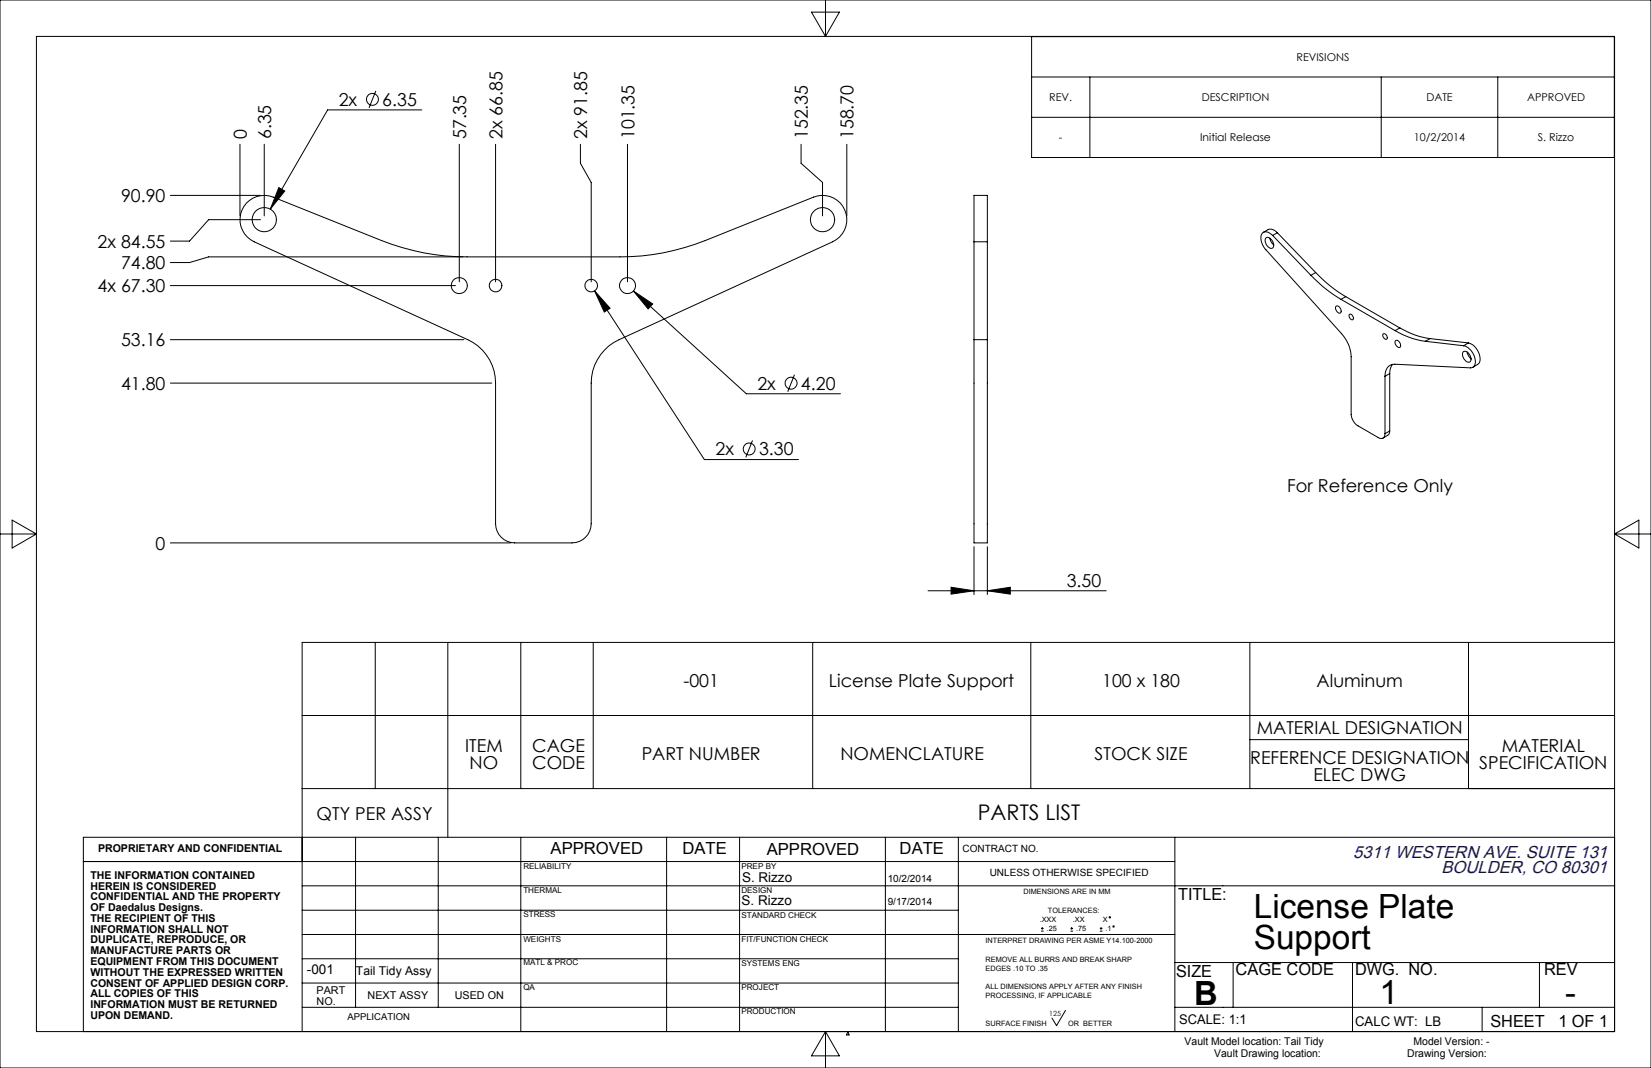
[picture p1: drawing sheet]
<svg xmlns="http://www.w3.org/2000/svg" width="432mm" height="279mm" viewBox="0 0 432 279" stroke-linecap="round" stroke-linejoin="round" font-family="sans-serif">
<g fill="none" stroke="#000" stroke-width=".26">
<path d="M0 0h431.8v279.4h-431.8zM9.5 9.5h412.8v260.4h-412.8zM212.2 3.2h7.3l-3.6 6.3zM215.9 0v9.5M269.8 9.6h152.4v31.6h-152.4zM62.8 37.7v18.8M69.1 37.7v18.8M98.3 23.8l-1.8 4.4M110.3 28.8h-24.6l-15 25.9M120.1 37.7v36M129.6 37.7v36M151.8 37.7v5l2.8 5v26"/>
<path d="M164.1 37.7v36M209.5 37.7v5l5.6 5v8.8M221.5 37.7v18.8M269.8 20.1h152.4M269.8 30.7h152.4M285 20.1v21.1M361.2 20.1v21.1M391.7 20.1v21.1M44.6 51.1h23.5M64.5 53.1a6.3 6.3 0 0 1 7-1.5l28.3 11.3a59.6 59.6 0 0 0 22.3 4.3h40a59.6 59.6 0 0 0 22.3-4.3l28.4-11.3a6.4 6.4 0 0 1 8.2 3.4 6.4 6.4 0 0 1-3.2 8.3l-55.9 25.6a12.5 12.5 0 0 0-7.3 11.3v36.8a5.1 5.1 0 0 1-5 5h-15a5.1 5.1 0 0 1-5-5v-36.8a12.4 12.4 0 0 0-7.3-11.3l-55.8-25.6a6.4 6.4 0 0 1-2-10.2zM68.1 57.5h-13.5l-5 5.6h-5M72.9 49.1l1.6 .9-3.8 4.7z"/>
<path d="M44.6 74.7h74.5M121.1 67.2h-66.5l-5 1.5h-5M155.5 76.1l4.1 4.5-1.6 1zM155.5 76.1l28.7 44.1h24.6M165.7 76.1l5 3.4-1.2 1.3zM165.7 76.1l29.5 26.9h24.6M254.7 63.3v-12.2h3.5v12.2M254.7 63.3v25.6M254.7 63.3h3.5M258.2 63.3v25.6M330.4 60.8l1.8-.9 .8 .2 1.1 .8M331.2 62.2a1.85 1.85 0 0 1 1.9 2.3l-.3 .4a1.85 1.85 0 0 1-1.9-2.3z"/>
<path d="M332.1 62.3l.3 .9 .7 .8M332.8 61.6a1.75 1.75 0 0 0-2.8-.3 4 4 0 0 0 1.1 4l19.7 21.9a9.7 9.7 0 0 1 2.6 6.1v15.1a3.9 3.9 0 0 0 1.8 3l5.3 3.1a1.07 1.07 0 0 0 1.2 .1 1.07 1.07 0 0 0 .5-1.1M332.8 61.6l10.1 10.4M334.1 60.9l-1.3 .7M334.1 60.9l10 10.4M342.9 72a35.5 35.5 0 0 0 7.8 6.3M344.1 71.3a36.5 36.5 0 0 0 7.9 6.3M344.1 71.3l-1.2 .7M350.7 78.3l14.2 8.2M352 77.6l-1.3 .7M352 77.6l14.1 8.2M44.6 88.9h76.7"/>
<path d="M207.8 98l-1.8 4.5M254.7 88.9v53.1h3.5v-53.1M254.7 88.9h3.5M349.4 80.2a.93 .93 0 0 1 1.3 .9 .57 .57 0 0 1-.3 .8 .57 .57 0 0 1-.7-.4l-.4-.8zM353 82.2a.88 .88 0 0 1 .8 .5 .88 .88 0 0 1-.1 1 1.02 1.02 0 0 1-.7-1.5zM361.8 87.3a.85 .85 0 0 1 .9 .5 .85 .85 0 0 1-.2 1 1.05 1.05 0 0 1-.7-1.5zM362.2 98.4v15.1M363.5 97.7l-1.3 .7M363.5 97.7v15M364.2 95.3l-.6 1.2-.1 1.2M364.9 86.5a20.8 20.8 0 0 0 7.9 2.8M364.9 89.2a.93 .93 0 0 1 1.4 .9 .57 .57 0 0 1-.3 .8 .57 .57 0 0 1-.8-.4l-.4-.8z"/>
<path d="M366.1 85.8a20.8 20.8 0 0 0 7.9 2.8M366.1 85.8l-1.2 .7M372.8 89.3l10 1.2M374 88.6l-1.2 .7M374 88.6l10 1.1M382.8 92a1.85 1.85 0 0 1 1.7 2.7 1.85 1.85 0 0 1-1.7-2.7zM382.8 90.5a4.3 4.3 0 0 1 2.9 5.1l-.5 .5-.6 .1-19.8-.9a2.61 2.61 0 0 0-2.6 3.1M383.8 92.1l.4 1.2 .5 .5M384 89.7a4.4 4.4 0 0 1 2.9 5.2l-1.7 1.2M384 89.7l-1.2 .8M44.6 100.2h84M196.8 115.2l-1.7 4.5"/>
<path d="M363.5 112.7l-.3 1-1.5 .9M363.5 112.7l-1.3 .8M0 139.7h9.5M3.2 136.1l6.3 3.6-6.3 3.7zM422.3 139.7l6.3-3.6v7.3zM422.3 139.7h9.5M44.6 142h89M242.7 154.6h46.6M248.7 153.6l6 1-6 .8zM254.7 143v12.5M258.2 154.6l6-1v1.8zM258.2 143v12.5"/>
<path d="M98.1 168.1v38.2M117.1 168.1v50.9M136.2 168.1v38.2M155.2 168.1v38.2M212.5 168.1v38.2M269.6 168.1v38.2M326.9 168.1v38.2M384.1 168.1v38.2M422.3 168.1h-343.3v101.8M79 187.2h343.3M326.9 193.5h57.2M79 206.3h343.3"/>
<path d="M93 219v44.5M114.6 219v44.5M136.2 219v50.9M174.3 219v50.9M193.4 219v50.9M231.6 219v50.9M250.6 219v50.9M307.3 219v50.9M422.3 219h-400.5v50.9M21.8 225.4h285.5M79 231.7h343.3M79 238.1h171.6"/>
<path d="M79 244.5h228.3M79 257.2h171.6M79 250.8h171.6M272.3 243.6h.6M272.3 242.9h.6M272.6 242.5v.7M280 243.6h.6M280 242.9h.6M280.3 242.5v.7M287.7 243.6h.6M287.7 242.9h.6M288 242.5v.7"/>
<path d="M307.3 251.8h115M322.5 251.8v11.7M353.7 251.8v18.1M402.6 251.8v11.7M79 263.5h171.6M215.9 269.9l3.6 6.3h-7.3zM215.9 269.9v9.5M221.8 269.9l.3 .9h-.7zM278.7 264.3l-2.4 4-1.2-2M307.3 263.5h115M387.6 263.5v6.4"/>
<circle cx="97.4" cy="26" r="1.55"/>
<circle cx="69.1" cy="57.5" r="3.2"/>
<circle cx="215.1" cy="57.5" r="3.2"/>
<circle cx="120.1" cy="74.7" r="2.12"/>
<circle cx="129.6" cy="74.7" r="1.65"/>
<circle cx="154.6" cy="74.7" r="1.65"/>
<circle cx="164.1" cy="74.7" r="2.12"/>
<circle cx="195.9" cy="117.5" r="1.56"/>
<circle cx="206.9" cy="100.2" r="1.55"/>
<circle cx="290.3" cy="240" r=".19"/>
<circle cx="291.2" cy="242.4" r=".17"/>
</g>
<path d="M72.9 49.1l-2.2 5.6 3.8-4.7zM165.7 76.1l3.8 4.7 1.2-1.3zM155.5 76.1l2.5 5.5 1.6-1zM248.7 153.6l6 1-6 .8zM258.2 154.6l6-1v1.8z" fill="#000"/>
<g font-size="8.7">
<text x="327.9" y="240">License Plate</text>
<text x="327.9" y="248.2">Support</text>
<text x="312.3" y="262.8">B</text>
<text x="360.8" y="262.6">1</text>
<text x="409.3" y="262.6">-</text>
</g>
<text font-size="5.6" x="255.7" y="214.6">PARTS LIST</text>
<g font-size="4.7">
<text x="88.6" y="27.7">2x</text>
<text x="100" y="27.7">6.35</text>
<text x="64.6" y="36.4" transform="rotate(-90 64.6 36.4)">0</text>
<text x="70.9" y="36.4" transform="rotate(-90 70.9 36.4)">6.35</text>
<text x="121.9" y="36.4" transform="rotate(-90 121.9 36.4)">57.35</text>
<text x="131.4" y="36.4" transform="rotate(-90 131.4 36.4)">2x 66.85</text>
<text x="153.6" y="36.4" transform="rotate(-90 153.6 36.4)">2x 91.85</text>
<text x="165.9" y="36.4" transform="rotate(-90 165.9 36.4)">101.35</text>
<text x="211.3" y="36.4" transform="rotate(-90 211.3 36.4)">152.35</text>
<text x="223.3" y="36.4" transform="rotate(-90 223.3 36.4)">158.70</text>
<text x="31.7" y="52.9">90.90</text>
<text x="25.5" y="64.8">2x 84.55</text>
<text x="31.7" y="70.4">74.80</text>
<text x="25.5" y="76.5">4x 67.30</text>
<text x="31.7" y="90.6">53.16</text>
<text x="31.7" y="102">41.80</text>
<text x="198.1" y="101.9">2x</text>
<text x="209.5" y="101.9">4.20</text>
<text x="187.1" y="119.1">2x</text>
<text x="198.5" y="119.1">3.30</text>
<text x="336.7" y="128.7">For Reference Only</text>
<text x="40.7" y="143.8">0</text>
<text x="279" y="153.5">3.50</text>
<text x="178.7" y="179.9">-001</text>
<text x="216.8" y="179.9">License Plate Support</text>
<text x="288.3" y="179.9">100 x 180</text>
<text x="344.4" y="179.9">Aluminum</text>
<text x="328.7" y="191.9">MATERIAL DESIGNATION</text>
<text x="121.7" y="196.7">ITEM</text>
<text x="139.2" y="196.7">CAGE</text>
<text x="392.8" y="196.7">MATERIAL</text>
<text x="122.8" y="201.2">NO</text>
<text x="139.2" y="201.2">CODE</text>
<text x="167.8" y="198.9">PART NUMBER</text>
<text x="219.8" y="198.9">NOMENCLATURE</text>
<text x="286.3" y="198.9">STOCK SIZE</text>
<text x="327" y="199.9">REFERENCE DESIGNATION</text>
<text x="386.9" y="201.2">SPECIFICATION</text>
<text x="343.5" y="204.4">ELEC DWG</text>
<text x="82.8" y="214.6">QTY PER ASSY</text>
</g>
<g font-size="4.5" fill="#000080">
<text x="353.9" y="224.4">5311 WESTERN AVE. SUITE 131</text>
<text x="377" y="228.5">BOULDER, CO 80301</text>
</g>
<g font-size="4.4">
<text x="144" y="223.3">APPROVED</text>
<text x="178.5" y="223.3">DATE</text>
<text x="200.5" y="223.6">APPROVED</text>
<text x="235.3" y="223.4">DATE</text>
<text x="308.1" y="235.4">TITLE:</text>
<text x="307.6" y="255.5">SIZE</text>
<text x="323.2" y="255.1">CAGE CODE</text>
<text x="354.4" y="255.2">DWG. NO.</text>
<text x="403.8" y="255.2">REV</text>
<text x="389.8" y="268.7">SHEET</text>
<text x="407.6" y="268.7">1 OF 1</text>
</g>
<g font-size="3.5">
<text x="194.1" y="230.7">S. Rizzo</text>
<text x="194" y="236.8">S. Rizzo</text>
<text x="80.3" y="254.9">-001</text>
<text x="308.4" y="267.8">SCALE: 1:1</text>
<text x="354.4" y="268.3">CALC WT: LB</text>
</g>
<text font-size="3.2" x="93.1" y="255">Tail Tidy Assy</text>
<g font-size="2.8">
<text x="339.1" y="15.9">REVISIONS</text>
<text x="274.4" y="26.5">REV.</text>
<text x="314.3" y="26.5">DESCRIPTION</text>
<text x="373" y="26.5">DATE</text>
<text x="399.4" y="26.5">APPROVED</text>
<text x="277" y="37">-</text>
<text x="313.9" y="37">Initial Release</text>
<text x="369.8" y="37">10/2/2014</text>
<text x="402.2" y="37">S. Rizzo</text>
<text x="25.6" y="222.9">PROPRIETARY AND CONFIDENTIAL</text>
<text x="23.6" y="229.9">THE INFORMATION CONTAINED</text>
<text x="23.6" y="232.7">HEREIN IS CONSIDERED</text>
<text x="23.6" y="235.5">CONFIDENTIAL AND THE PROPERTY</text>
<text x="23.6" y="238.4">OF Daedalus Designs.</text>
<text x="23.6" y="241.2">THE RECIPIENT OF THIS</text>
<text x="23.6" y="244">INFORMATION SHALL NOT</text>
<text x="23.6" y="246.8">DUPLICATE, REPRODUCE, OR</text>
<text x="23.6" y="249.6">MANUFACTURE PARTS OR</text>
<text x="23.6" y="252.5">EQUIPMENT FROM THIS DOCUMENT</text>
<text x="23.6" y="255.3">WITHOUT THE EXPRESSED WRITTEN</text>
<text x="23.6" y="258.1">CONSENT OF APPLIED DESIGN CORP.</text>
<text x="23.6" y="260.9">ALL COPIES OF THIS</text>
<text x="23.6" y="263.8">INFORMATION MUST BE RETURNED</text>
<text x="82.8" y="260">PART</text>
<text x="82.8" y="262.8">NO.</text>
<text x="96.2" y="261.3">NEXT ASSY</text>
<text x="118.9" y="261.3">USED ON</text>
<text x="23.6" y="266.6">UPON DEMAND.</text>
<text x="309.8" y="273.5">Vault Model location: Tail Tidy</text>
<text x="369.7" y="273.5">Model Version: -</text>
<text x="317.6" y="276.5">Vault Drawing location:</text>
<text x="368.1" y="276.4">Drawing Version:</text>
</g>
<g font-size="2.6">
<text x="251.8" y="222.9">CONTRACT NO.</text>
<text x="232.2" y="230.8">10/2/2014</text>
<text x="258.8" y="229.3">UNLESS OTHERWISE SPECIFIED</text>
<text x="232.2" y="236.8">9/17/2014</text>
</g>
<text font-size="2.5" x="90.9" y="266.8">APPLICATION</text>
<g font-size="2.1">
<text x="136.9" y="227.3">RELIABILITY</text>
<text x="193.9" y="227.4">PREP BY</text>
<text x="136.9" y="233.6">THERMAL</text>
<text x="193.9" y="233.5">DESIGN</text>
<text x="136.9" y="240">STRESS</text>
<text x="193.9" y="240.1">STANDARD CHECK</text>
<text x="136.9" y="246.3">WEIGHTS</text>
<text x="193.9" y="246.3">FIT/FUNCTION CHECK</text>
<text x="136.9" y="252.5">MATL &amp; PROC</text>
<text x="193.9" y="252.7">SYSTEMS ENG</text>
<text x="136.9" y="259">QA</text>
<text x="193.9" y="259.1">PROJECT</text>
<text x="193.9" y="265.3">PRODUCTION</text>
</g>
<g font-size="1.9">
<text x="267.7" y="233.9">DIMENSIONS ARE IN MM</text>
<text x="274.1" y="238.7">TOLERANCES:</text>
<text x="271.9" y="241.1">.XXX</text>
<text x="273.7" y="243.5">.25</text>
<text x="280.6" y="241.1">.XX</text>
<text x="281.4" y="243.5">.75</text>
<text x="288.5" y="241.1">X</text>
<text x="289.1" y="243.5">.1</text>
<text x="257.8" y="246.7">INTERPRET DRAWING PER ASME Y14.100-2000</text>
<text x="257.8" y="251.5">REMOVE ALL BURRS AND BREAK SHARP</text>
<text x="257.8" y="253.9">EDGES .10 TO .35</text>
<text x="257.8" y="258.7">ALL DIMENSIONS APPLY AFTER ANY FINISH</text>
<text x="257.8" y="261.1">PROCESSING, IF APPLICABLE</text>
<text x="257.8" y="268.3">SURFACE FINISH</text>
<text x="274.4" y="265.9">125</text>
<text x="279.4" y="268.3">OR BETTER</text>
</g>
</svg>
